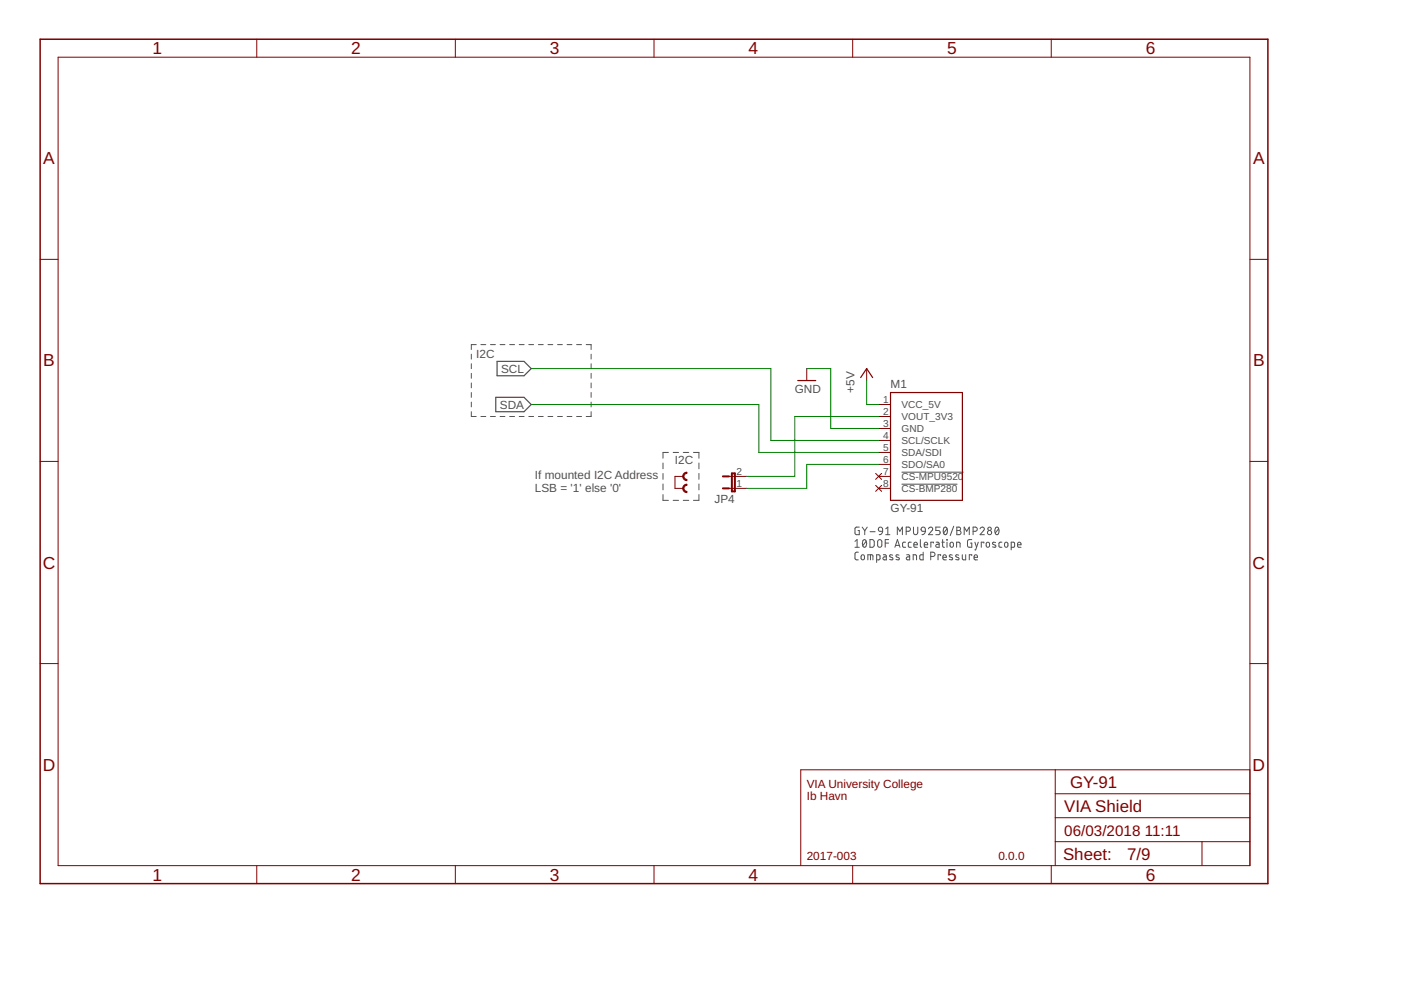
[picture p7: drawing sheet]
<svg xmlns="http://www.w3.org/2000/svg" width="297mm" height="210mm" viewBox="0 0 297 210" stroke-linecap="round" stroke-linejoin="round" font-family="sans-serif">
<g fill="none" stroke="#505050" stroke-width=".21">
<path d="M99.9 75.1v1M99.9 77.1v1.1M99.9 79.2v1M101 73.1h-1.1v1M102 73.1h1M104 73.1h1M106 73.1h1.1M108.1 73.1h1M110.1 73.1h1M112.1 73.1h1M114.2 73.1h1M116.2 73.1h1"/>
<path d="M118.2 73.1h1M120.2 73.1h1.1M122.3 73.1h1M124.3 73.1h1v1M125.3 75.1v1M125.3 77.1v1.1M125.3 79.2v1M99.9 81.2v1M99.9 83.2v1M99.9 85.3v1M99.9 87.3v1h1.1M102 88.3h1"/>
<path d="M104 88.3h1M106 88.3h1.1M108.1 88.3h1M110.1 88.3h1M112.1 88.3h1M114.2 88.3h1M116.2 88.3h1M118.2 88.3h1M120.2 88.3h1.1M122.3 88.3h1M125.3 87.3v1h-1M125.3 81.2v1"/>
<path d="M125.3 83.2v1M125.3 85.3v1M140.6 98.2v1.2M141.7 95.9h-1.1v1.3M142.7 95.9h1.2M144.9 95.9h1.1M147 95.9h1.2v1.3M148.2 98.2v1.2M140.6 100.4v1.2M140.6 102.6v1.3M140.6 104.9v1.2h1.1M142.7 106.1h1.2"/>
<path d="M144.9 106.1h1.1M148.2 100.4v1.2M148.2 102.6v1.3M148.2 104.9v1.2h-1.2M181.3 114.8l.4-.4v1.6M181.3 116h.9M182 117.1l-.6 .1-.1 .3v1l.2 .2h.5M182.2 111.8h-.7l-.2 .2v1.2l.2 .1 .7 .1v-.9h-.3M182.7 117.7h.5l.1 .6a.36 .36 0 0 1-.4 .4 .36 .36 0 0 1-.3-.4zM182.8 111.8l.5 .7M183 114.5l.3-.1a.95 .95 0 0 1 0 1.6 1.02 1.02 0 0 1-.3-1.5zM183.3 112.5v.9"/>
<path d="M183.6 114.8l-.7 .9M183.9 111.8l-.6 .7M184 118.7v-1.1l1 .1 .1 1M184.4 114.4h.7l.2 .3 .1 .9-.3 .4h-.7zM184.5 112.7h1M184.6 117.6v1.1M185.9 118.7h.5l.2-.2v-.6l-.2-.2-.5-.1v1.7M186.2 114.6l.3-.2 .3 .2 .2 1a.44 .44 0 0 1-.5 .4 .44 .44 0 0 1-.4-.4zM186.4 111.9l.3-.1 .3 .1 .1 .7-.8-.1-.1-.3zM187.1 112.6l-.3 .6-.4 .2M187.3 117.6h.4l.2 .3v.8h-.5l-.2-.2 .1-.3 .6-.1M187.7 115.1h.7"/>
<path d="M187.8 113.4h.9M187.8 112.1l.4-.3v1.6M188.4 114.4h-.7v1.6M189.3 117.7l-.5-.1-.2 .3 .7 .4v.3l-.2 .1-.5-.1M189.7 116l.6-1.6 .5 1.6M189.9 115.6h.8M190.2 113.4v-1.6l.6 .8 .5-.8v1.6M190.6 117.7l-.4-.1-.3 .3 .7 .4 .1 .3-.2 .1-.5-.1M191.2 100.1h13.1M191.2 102.7h11.8M192 115h-.5l-.1 .2 .1 .8h.5M192.1 112.6h.5a.44 .44 0 0 0 .4-.4 .44 .44 0 0 0-.4-.4h-.5v1.6"/>
<path d="M192.2 117.6h.5l.2 .3v.8h-.6l-.1-.2v-.3l.7-.1M193.2 115h-.5l-.1 .2v.8h.6M193.6 118.7v-1.1l.7 .2v.9M193.7 111.8v1.1a.46 .46 0 0 0 .4 .5 .46 .46 0 0 0 .5-.5v-1.1M193.8 115.5h.7a.38 .38 0 0 0-.3-.5 .38 .38 0 0 0-.4 .3v.7h.7M195.1 114.4v1.4l.3 .2M195.4 111.9l.3-.1 .4 .1 .1 .7-.8-.1-.1-.3zM195.7 117.1v1.6h-.5l-.2-.3v-.6l.2-.2h.5M196 115.5h.7a.38 .38 0 0 0-.3-.5 .38 .38 0 0 0-.4 .3v.7h.7M196.2 112.6l-.3 .6-.4 .2M196.8 112.1a.44 .44 0 0 1 .7-.3 .44 .44 0 0 1 .1 .7l-.8 .9h1M197.3 118h.5a.46 .46 0 0 0 .4-.5 .46 .46 0 0 0-.4-.4h-.5v1.6"/>
<path d="M197.9 115.1v-.1h-.5v1M198.5 115h.4l.2 .2v.8h-.5l-.2-.2 .1-.3 .6-.1M199.3 111.8h-.9v.7h.5a.45 .45 0 0 1 .4 .4 .45 .45 0 0 1-.4 .5h-.5M199.4 117.8v-.2h-.5v1.1M199.7 115h.5M199.9 114.4v1.5l.3 .1M199.9 118.2h.7a.38 .38 0 0 0-.2-.6 .38 .38 0 0 0-.5 .4l.1 .6 .6 .1M200.2 111.9l.2-.1a.95 .95 0 0 1 0 1.6 1 1 0 0 1-.2-1.5zM200.7 114.4l.1 .1zM200.8 112.1l-.7 .9M200.8 115v1M201.5 115.1h.5l.1 .6a.36 .36 0 0 1-.3 .3 .36 .36 0 0 1-.4-.3z"/>
<path d="M201.9 117.7l-.4-.1-.2 .3 .6 .4 .1 .3-.2 .1-.5-.1M202.2 111.6l-.7 2M202.8 116v-1l.7 .1 .1 .9M202.9 111.8h.4a.36 .36 0 0 1 .4 .3 .36 .36 0 0 1-.4 .4 .44 .44 0 0 1 .5 .4 .44 .44 0 0 1-.5 .5h-.4zM202.9 112.5h.4M203.3 117.7l-.5-.1-.2 .3 .6 .4 .1 .3-.2 .1-.5-.1M204 117.6v.9l.3 .2h.4v-1.1M204.4 113.4v-1.6l.6 .8 .5-.8v1.6M206 114.4h-.5l-.3 .2-.1 1.1 .3 .3h.6v-.9h-.2M206 117.8v-.2h-.5v1.1M206.3 112.6h.5a.44 .44 0 0 0 .4-.4 .44 .44 0 0 0-.4-.4h-.5v1.6M206.5 118.2h.7a.38 .38 0 0 0-.2-.6 .38 .38 0 0 0-.5 .4l.1 .6 .6 .1"/>
<path d="M206.7 115l.4 1M207.4 115l-.5 1.6h-.2M207.8 112.1a.44 .44 0 0 1 .6-.3 .44 .44 0 0 1 .2 .7l-.8 .9h.9M208.6 115.1v-.1h-.6v1M209.2 115.1h.5l.1 .6a.36 .36 0 0 1-.4 .3 .36 .36 0 0 1-.3-.3zM211.1 115h-.4l-.3 .2 .7 .5v.2l-.2 .1h-.5M211.1 111.9l.3-.1a.95 .95 0 0 1 0 1.6 1 1 0 0 1-.3-1.5zM211.7 112.1l-.7 .9M212.4 115h-.4l-.2 .2 .1 .8h.5M213.1 115.1h.5l.1 .6a.36 .36 0 0 1-.4 .3 .36 .36 0 0 1-.3-.3zM214.4 116h.7v-.8l-.1-.2h-.6v1.6M215.8 115.5h.7a.38 .38 0 0 0-.3-.5 .38 .38 0 0 0-.4 .3v.7h.7"/>
<circle cx="209.8" cy="112.9" r=".45"/>
<circle cx="209.8" cy="112.1" r=".36"/>
</g>
<path d="M105.4 76.6h5.7l1.5 1.5-1.5 1.6h-5.7zM105.1 84.2h6l1.5 1.6-1.5 1.5h-6z" fill="none" stroke="#505050" stroke-width=".25"/>
<g fill="none" stroke="#800000" stroke-width=".21">
<path d="M12.3 12.1h252.7v171.4h-252.7zM54.4 8.3v3.8M96.5 8.3v3.8M138.7 8.3v3.8M180.8 8.3v3.8M222.9 8.3v3.8M8.5 55h3.8M265 55h3.8M171 78.1v2.6M183.7 78.1v2.6M8.5 97.8h3.8M186.3 85.8h2.5"/>
<path d="M186.3 88.3h2.5M186.3 90.8h2.5M186.3 93.4h2.5M186.3 95.9h2.5M186.3 98.5h2.5M265 97.8h3.8M144.9 101h-1.8v2.5h1.8M154.5 101h3.8M154.5 103.5h3.8M185.7 100.4l1.2 1.2M185.7 102.9l1.2 1.3M186.3 101h2.5"/>
<path d="M186.3 103.5h2.5M186.9 100.4l-1.2 1.2M186.9 102.9l-1.2 1.3M8.5 140.7h3.8M265 140.7h3.8M223.7 178.5h41.3M223.7 163.2v20.3M223.7 173.4h41.3M223.7 168.3h41.3M254.8 178.5v5M265 163.2h-95.2v20.3M54.4 183.5v3.8"/>
<path d="M96.5 183.5v3.8M138.7 183.5v3.8M180.8 183.5v3.8M222.9 183.5v3.8"/>
</g>
<path d="M8.5 8.3h260.3v179h-260.3z" fill="none" stroke="#800000" stroke-width=".32"/>
<path d="M169.1 80.7h3.9M182.5 80.1l1.2-2 1.3 2M188.8 83.2h15.2v22.9h-15.2z" fill="none" stroke="#800000" stroke-width=".25"/>
<path d="M153.3 103.5h1.2M153.3 101h1.2M155.2 100.4h.6v3.8h-.6z" fill="none" stroke="#800000" stroke-width=".42"/>
<g fill="#800000" stroke="#800000" stroke-width=".21">
<path d="M145.1 102.9l.5-.2v.2a.63 .63 0 0 0-.6 .6 .63 .63 0 0 0 .6 .7v.2a.89 .89 0 0 1-.8-.5 .89 .89 0 0 1 .3-1z" fill-rule="evenodd"/>
<path d="M145.1 100.3l.5-.2v.3a.63 .63 0 0 0-.6 .6 .63 .63 0 0 0 .6 .6v.3a.89 .89 0 0 1-.8-.6 .89 .89 0 0 1 .3-1z" fill-rule="evenodd"/>
</g>
<path d="M112.6 78.1h50.8v15.3h22.9M171 78.1h5.1v12.7h10.2M112.6 85.8h48.3v10.1h25.4M183.7 80.7v5.1h2.6M186.3 98.5h-15.3v5h-12.7M186.3 88.3h-17.8v12.7h-10.2" fill="none" stroke="#008000" stroke-width=".21"/>
<g font-size="3.7" fill="#800000">
<text x="32.4" y="11.5">1</text>
<text x="74.5" y="11.5">2</text>
<text x="116.6" y="11.5">3</text>
<text x="158.7" y="11.5">4</text>
<text x="200.8" y="11.5">5</text>
<text x="242.9" y="11.5">6</text>
<text x="9.2" y="34.8">A</text>
<text x="265.7" y="34.8">A</text>
<text x="9.2" y="77.7">B</text>
<text x="265.7" y="77.7">B</text>
<text x="9.1" y="120.6">C</text>
<text x="265.6" y="120.6">C</text>
<text x="9.1" y="163.4">D</text>
<text x="265.6" y="163.4">D</text>
<text x="32.4" y="186.7">1</text>
<text x="74.5" y="186.7">2</text>
<text x="116.6" y="186.7">3</text>
<text x="158.7" y="186.7">4</text>
<text x="200.8" y="186.7">5</text>
<text x="242.9" y="186.7">6</text>
</g>
<g font-size="3.6" fill="#800000">
<text x="226.9" y="167">GY-91</text>
<text x="225.6" y="172.1">VIA Shield</text>
<text x="225.4" y="182.4">Sheet:</text>
<text x="239" y="182.3">7/9</text>
</g>
<g font-size="3.2" fill="#800000">
<text x="225.6" y="177.2">06/03/2018</text>
<text x="242.7" y="177.2">11:11</text>
</g>
<g font-size="2.5" fill="#505050">
<text x="100.9" y="75.9">I2C</text>
<text x="106.2" y="79">SCL</text>
<text x="168.5" y="83.2">GND</text>
<text x="181.2" y="83.2" transform="rotate(-90 181.2 83.2)">+5V</text>
<text x="188.8" y="82.2">M1</text>
<text x="106" y="86.7">SDA</text>
<text x="113.4" y="101.6">If mounted I2C Address</text>
<text x="143.1" y="98.5">I2C</text>
<text x="113.4" y="104.3">LSB = '1' else '0'</text>
<text x="151.5" y="106.6">JP4</text>
<text x="188.8" y="108.6">GY-91</text>
</g>
<g font-size="2.5" fill="#800000">
<text x="171" y="167">VIA University College</text>
<text x="171" y="169.6">Ib Havn</text>
<text x="171" y="182.3">2017-003</text>
<text x="211.7" y="182.3">0.0.0</text>
</g>
<g font-size="2.1" fill="#505050">
<text x="187.3" y="85.4">1</text>
<text x="187.3" y="88">2</text>
<text x="191.2" y="86.5">VCC_5V</text>
<text x="191.2" y="89.1">VOUT_3V3</text>
<text x="187.3" y="90.5">3</text>
<text x="187.3" y="93">4</text>
<text x="187.3" y="95.6">5</text>
<text x="191.2" y="91.6">GND</text>
<text x="191.2" y="94.2">SCL/SCLK</text>
<text x="156.2" y="100.7">2</text>
<text x="187.3" y="98.1">6</text>
<text x="187.3" y="100.7">7</text>
<text x="191.2" y="96.7">SDA/SDI</text>
<text x="191.2" y="99.2">SDO/SA0</text>
<text x="191.2" y="101.8">CS-MPU9520</text>
<text x="156.2" y="103.2">1</text>
<text x="187.3" y="103.2">8</text>
<text x="191.2" y="104.3">CS-BMP280</text>
</g>
</svg>
